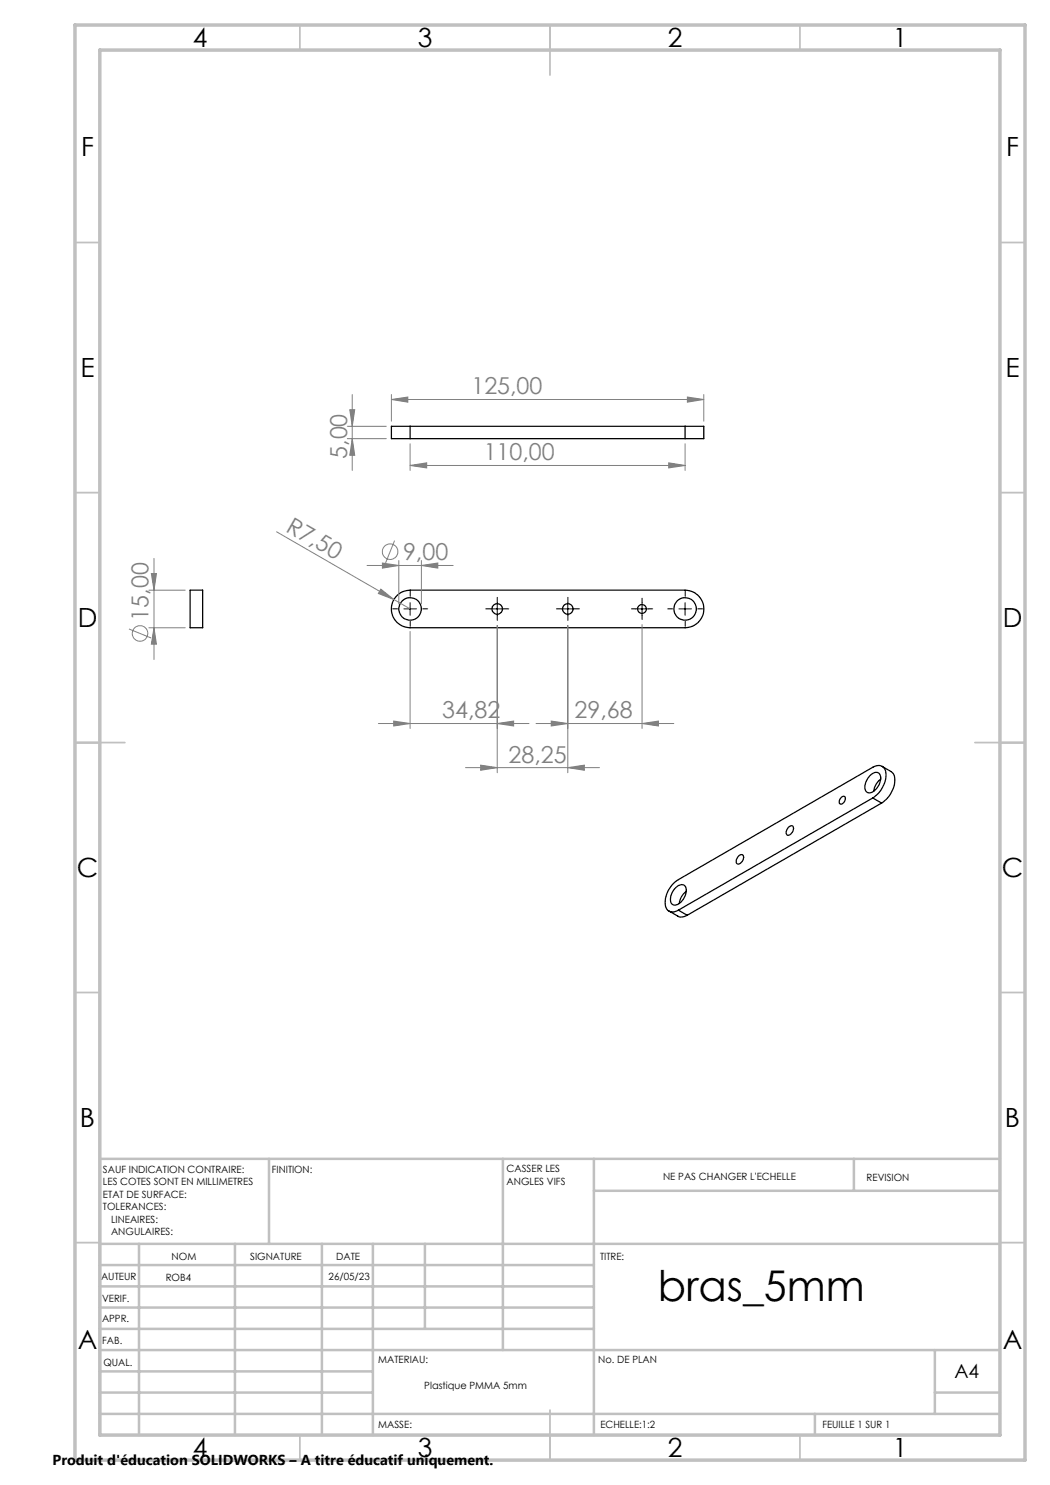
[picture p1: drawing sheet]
<svg xmlns="http://www.w3.org/2000/svg" width="210mm" height="297mm" viewBox="0 0 210 297" stroke-linecap="round" stroke-linejoin="round" font-family="sans-serif">
<g fill="none" stroke="#000" stroke-width=".25">
<path d="M82 85.3h-3.7v2.4h3.7M82 87.7h55M82 85.3v2.4M82 85.3h55M137 85.3h3.8v2.4h-3.8M137 85.3v2.4M38 118h2.5v7.6h-2.5zM79.4 119.1l1-.7 1.6-.4h55a3.8 3.8 0 0 1 3.8 3.8 3.8 3.8 0 0 1-3.8 3.8h-55a3.8 3.8 0 0 1-3.5-2.4 3.8 3.8 0 0 1 .9-4.1zM168.3 159.4a.46 .46 0 0 1 .7-.1 .46 .46 0 0 1 0 .7 .76 .76 0 0 1-1.1 .7 1.21 1.21 0 0 1 .4-1.3zM174 155.1a1.22 1.22 0 0 1 2-.2 3 3 0 0 1-2.2 3.7 1.24 1.24 0 0 1-.7-1.8l.5-1.2zM174.6 159.6a5.4 5.4 0 0 0 2.4-5.6 1.57 1.57 0 0 0-2.4-.5l-38.9 22.4a5.1 5.1 0 0 0-2.4 5.8 1.62 1.62 0 0 0 2.4 .3M174.6 159.6l-38.9 22.4"/>
<path d="M174.6 159.6l1.7 1M176.1 155.8a3.7 3.7 0 0 0-1.4 2.5M176.4 153.3l1.8 1a2.74 2.74 0 0 1 .5 3.3 5.9 5.9 0 0 1-2.4 3M134.9 177.8a1.63 1.63 0 0 1 2-.7 2.44 2.44 0 0 1-.6 3.1 1.25 1.25 0 0 1-2.1 .3 3 3 0 0 1 .7-2.7zM137.2 178.3a3.5 3.5 0 0 0-1.3 2.4M147.9 171.1a.55 .55 0 0 1 .7 0 .55 .55 0 0 1 .1 .7 .91 .91 0 0 1-1.4 .8 1.44 1.44 0 0 1 .6-1.5zM157.7 165.4a.56 .56 0 0 1 .8-.2 .56 .56 0 0 1 .1 .8 1.04 1.04 0 0 1-1.2 1 1.22 1.22 0 0 1 .3-1.6zM176.3 160.6l-38.9 22.5M133.8 182.2l1.8 1a1.84 1.84 0 0 0 1.8-.1M135.7 182l1.7 1.1"/>
<circle cx="82" cy="121.8" r="2.26"/>
<circle cx="99.4" cy="121.8" r="1.04"/>
<circle cx="113.6" cy="121.8" r="1.05"/>
<circle cx="128.4" cy="121.8" r=".87"/>
<circle cx="137" cy="121.8" r="2.26"/>
</g>
<g fill="none" stroke="#808080" stroke-width=".2">
<path d="M70.4 78.9v15.2M78.3 79.9l3.3-.5v1zM78.3 78.9v5.3M78.3 79.9h62.5M137.5 79.4l3.3 .5-3.3 .5zM140.8 78.9v5.3M69.5 85.3h7.8M69.5 87.7h7.8M70 81.9h.9l-.5 3.4zM70.4 87.7l.5 3.3h-.9zM82 93.1l3.3-.5v1zM82 88.8v5.3"/>
<path d="M82 93.1h55M133.7 92.6l3.3 .5-3.3 .5zM137 88.8v5.3M29.8 118h7.2M30.3 114.7h1l-.5 3.3zM30.8 111.7v20.2M55.3 106.4l26.7 15.4M73.4 113.1h17.2M76.2 117.8l2.6 2.1-3.1-1.2zM76.5 112.6l3.3 .5-3.3 .5zM78.9 108.1l-1.8 4.5M79.8 112.1v8.7"/>
<path d="M84.3 113.1l3.3-.5v1zM84.3 112.1v8.7M25.8 125.8l4.4 1.8M29.8 125.6h7.2M30.8 125.6l.5 3.2h-1zM82 126.3v19.4M99.4 125.1v29.4M113.6 125.1v29.4M128.4 124.9v20.8M75.7 144.7h30.1M78.7 144.2l3.3 .5-3.3 .5zM93.1 153.5h26.8"/>
<path d="M96.1 153l3.3 .5-3.3 .6zM99.4 144.7l3.3-.5v1zM107.2 144.7h27.6M110.2 144.2l3.4 .5-3.4 .5zM113.6 153.5l3.3-.5v1.1zM128.4 144.7l3.3-.5v1z"/>
<circle cx="78" cy="110.3" r="1.55"/>
<circle cx="28" cy="126.7" r="1.55"/>
</g>
<g fill="none" stroke="#000" stroke-width=".2" stroke-dasharray="30.5 1.3 1.3 1.3">
<path d="M82 119.3v-1M137 119.3v-1M79.5 121.8h-1M82 124.3v1M84.5 121.8h1M98.2 121.8h-1M99.5 120.5v-1M99.5 123v1.1M100.7 121.8h1.1M112.3 121.8h-1M113.6 120.5v-1M113.6 123v1.1"/>
<path d="M114.8 121.8h1.1M127.2 121.8h-.9M128.4 120.5v-.9M128.4 123v.9M129.7 121.8h.8M134.5 121.8h-1M137 124.3v1M139.5 121.8h1"/>
</g>
<path d="M80.8 121.8h2.5M82 120.5v2.5M98.2 121.8h2.5M99.4 120.5v2.5M112.3 121.8h2.5M113.6 120.5v2.5M127.1 121.8h2.5M128.4 120.5v2.5M135.8 121.8h2.5M137 120.5v2.5" fill="none" stroke="#000" stroke-width=".2"/>
<g fill="none" stroke="#c0c0c0" stroke-width=".35">
<path d="M60 5v5M110 5v10M160 5v5M15 48.5h5M200 48.5h5M15 98.5h5M200 98.5h5M15 148.5h10M195 148.5h10M15 198.5h5M200 198.5h5M15 248.5h5"/>
<path d="M200 248.5h5M60 287v5M110 282v10M160 287v5"/>
</g>
<g fill="none" stroke="#c0c0c0" stroke-width=".5">
<path d="M53.8 231.8v17M100.6 231.8v38.2M118.8 231.8v55.2M118.8 238.2h81.2M170.8 231.8v6.4M200 231.8h-180v55.2M20 248.8h180M20 257.3h98.8M20 253h98.8M27.8 248.8v38.2M47 248.8v38.2M64.4 248.8v38.2"/>
<path d="M74.6 248.8v38.2M85 248.8v17M20 265.8h98.8M20 261.5h98.8M20 278.5h54.6M20 274.3h54.6M20 270h180M187 278.5h13M187 270v12.8M20 282.8h180M163 282.8v4.2"/>
</g>
<path d="M15 5h190v287h-190zM20 10h180v277h-180z" fill="none" stroke="#c0c0c0" stroke-width=".7"/>
<g fill="#808080">
<path d="M76.2 117.8l2.6 2.1-3.1-1.2z"/>
<path d="M137.5 79.4l3.3 .5-3.3 .5zM78.3 79.9l3.3-.5v1z"/>
<path d="M76.5 112.6l3.3 .5-3.3 .5zM84.3 113.1l3.3-.5v1zM78.7 144.2l3.3 .5-3.3 .5zM99.4 144.7l3.3-.5v1zM96.1 153l3.3 .5-3.3 .6zM113.6 153.5l3.3-.5v1.1zM110.2 144.2l3.4 .5-3.4 .5zM128.4 144.7l3.3-.5v1zM82 93.1l3.3-.5v1zM133.7 92.6l3.3 .5-3.3 .5z"/>
<path d="M70 81.9h.9l-.5 3.4zM70.4 87.7l.5 3.3h-.9zM30.3 114.7h1l-.5 3.3zM30.8 125.6l.5 3.2h-1z"/>
</g>
<text font-size="8.5" x="131.5" y="260.3">bras_5mm</text>
<g font-size="5.3">
<text x="38.5" y="9.5">4</text>
<text x="83.5" y="9.5">3</text>
<text x="133.6" y="9.5">2</text>
<text x="178.6" y="9.5">1</text>
<text x="16.2" y="31.2">F</text>
<text x="201.2" y="31.2">F</text>
<text x="16.1" y="75.5">E</text>
<text x="201.1" y="75.5">E</text>
<text x="15.5" y="125.5">D</text>
<text x="200.5" y="125.5">D</text>
<text x="15.4" y="175.5">C</text>
<text x="200.4" y="175.5">C</text>
<text x="16" y="225.5">B</text>
<text x="201" y="225.5">B</text>
<text x="15.5" y="269.7">A</text>
<text x="200.5" y="269.7">A</text>
<text x="38.5" y="291.5">4</text>
<text x="83.5" y="291.5">3</text>
<text x="133.6" y="291.5">2</text>
<text x="178.6" y="291.5">1</text>
</g>
<g font-size="4.7" fill="#808080">
<text x="94.3" y="78.9">125,00</text>
<text x="69.5" y="91.8" transform="rotate(-90 69.5 91.8)">5,00</text>
<text x="96.7" y="92">110,00</text>
<text x="57" y="106.1" transform="rotate(30 57 106.1)">R7,50</text>
<text x="80.6" y="112">9,00</text>
<text x="29.7" y="124.1" transform="rotate(-90 29.7 124.1)">15,00</text>
<text x="88.4" y="143.7">34,82</text>
<text x="114.9" y="143.7">29,68</text>
<text x="101.7" y="152.5">28,25</text>
</g>
<text font-size="3.9" x="190.9" y="275.5">A4</text>
<text font-size="2.9" x="10.5" y="292.9">Produit d'éducation SOLIDWORKS – A titre éducatif uniquement.</text>
<g font-size="2">
<text x="20.6" y="234.6">SAUF INDICATION CONTRAIRE:</text>
<text x="20.6" y="237.1">LES COTES SONT EN MILLIMETRES</text>
<text x="20.6" y="239.6">ETAT DE SURFACE:</text>
<text x="54.4" y="234.6">FINITION:</text>
<text x="101.3" y="234.5">CASSER LES</text>
<text x="101.3" y="237">ANGLES VIFS</text>
<text x="132.6" y="236">NE PAS CHANGER L'ECHELLE</text>
<text x="173.3" y="236.2">REVISION</text>
<text x="20.6" y="242.1">TOLERANCES:</text>
<text x="22.2" y="244.6">LINEAIRES:</text>
<text x="22.2" y="247.1">ANGULAIRES:</text>
<text x="34.3" y="252">NOM</text>
<text x="50" y="251.9">SIGNATURE</text>
<text x="67.2" y="251.9">DATE</text>
<text x="120" y="251.9">TITRE:</text>
<text x="20.2" y="256.1">AUTEUR</text>
<text x="33.1" y="256.1">ROB4</text>
<text x="65.7" y="255.9">26/05/23</text>
<text x="20.4" y="260.3">VERIF.</text>
<text x="20.4" y="264.4">APPR.</text>
<text x="20.5" y="268.8">FAB.</text>
<text x="20.7" y="273.1">QUAL.</text>
<text x="75.7" y="272.5">MATERIAU:</text>
<text x="119.6" y="272.5">No. DE PLAN</text>
<text x="84.9" y="277.9">Plastique PMMA 5mm</text>
<text x="75.6" y="285.5">MASSE:</text>
<text x="120.1" y="285.6">ECHELLE:1:2</text>
<text x="164.5" y="285.6">FEUILLE 1 SUR 1</text>
</g>
</svg>
